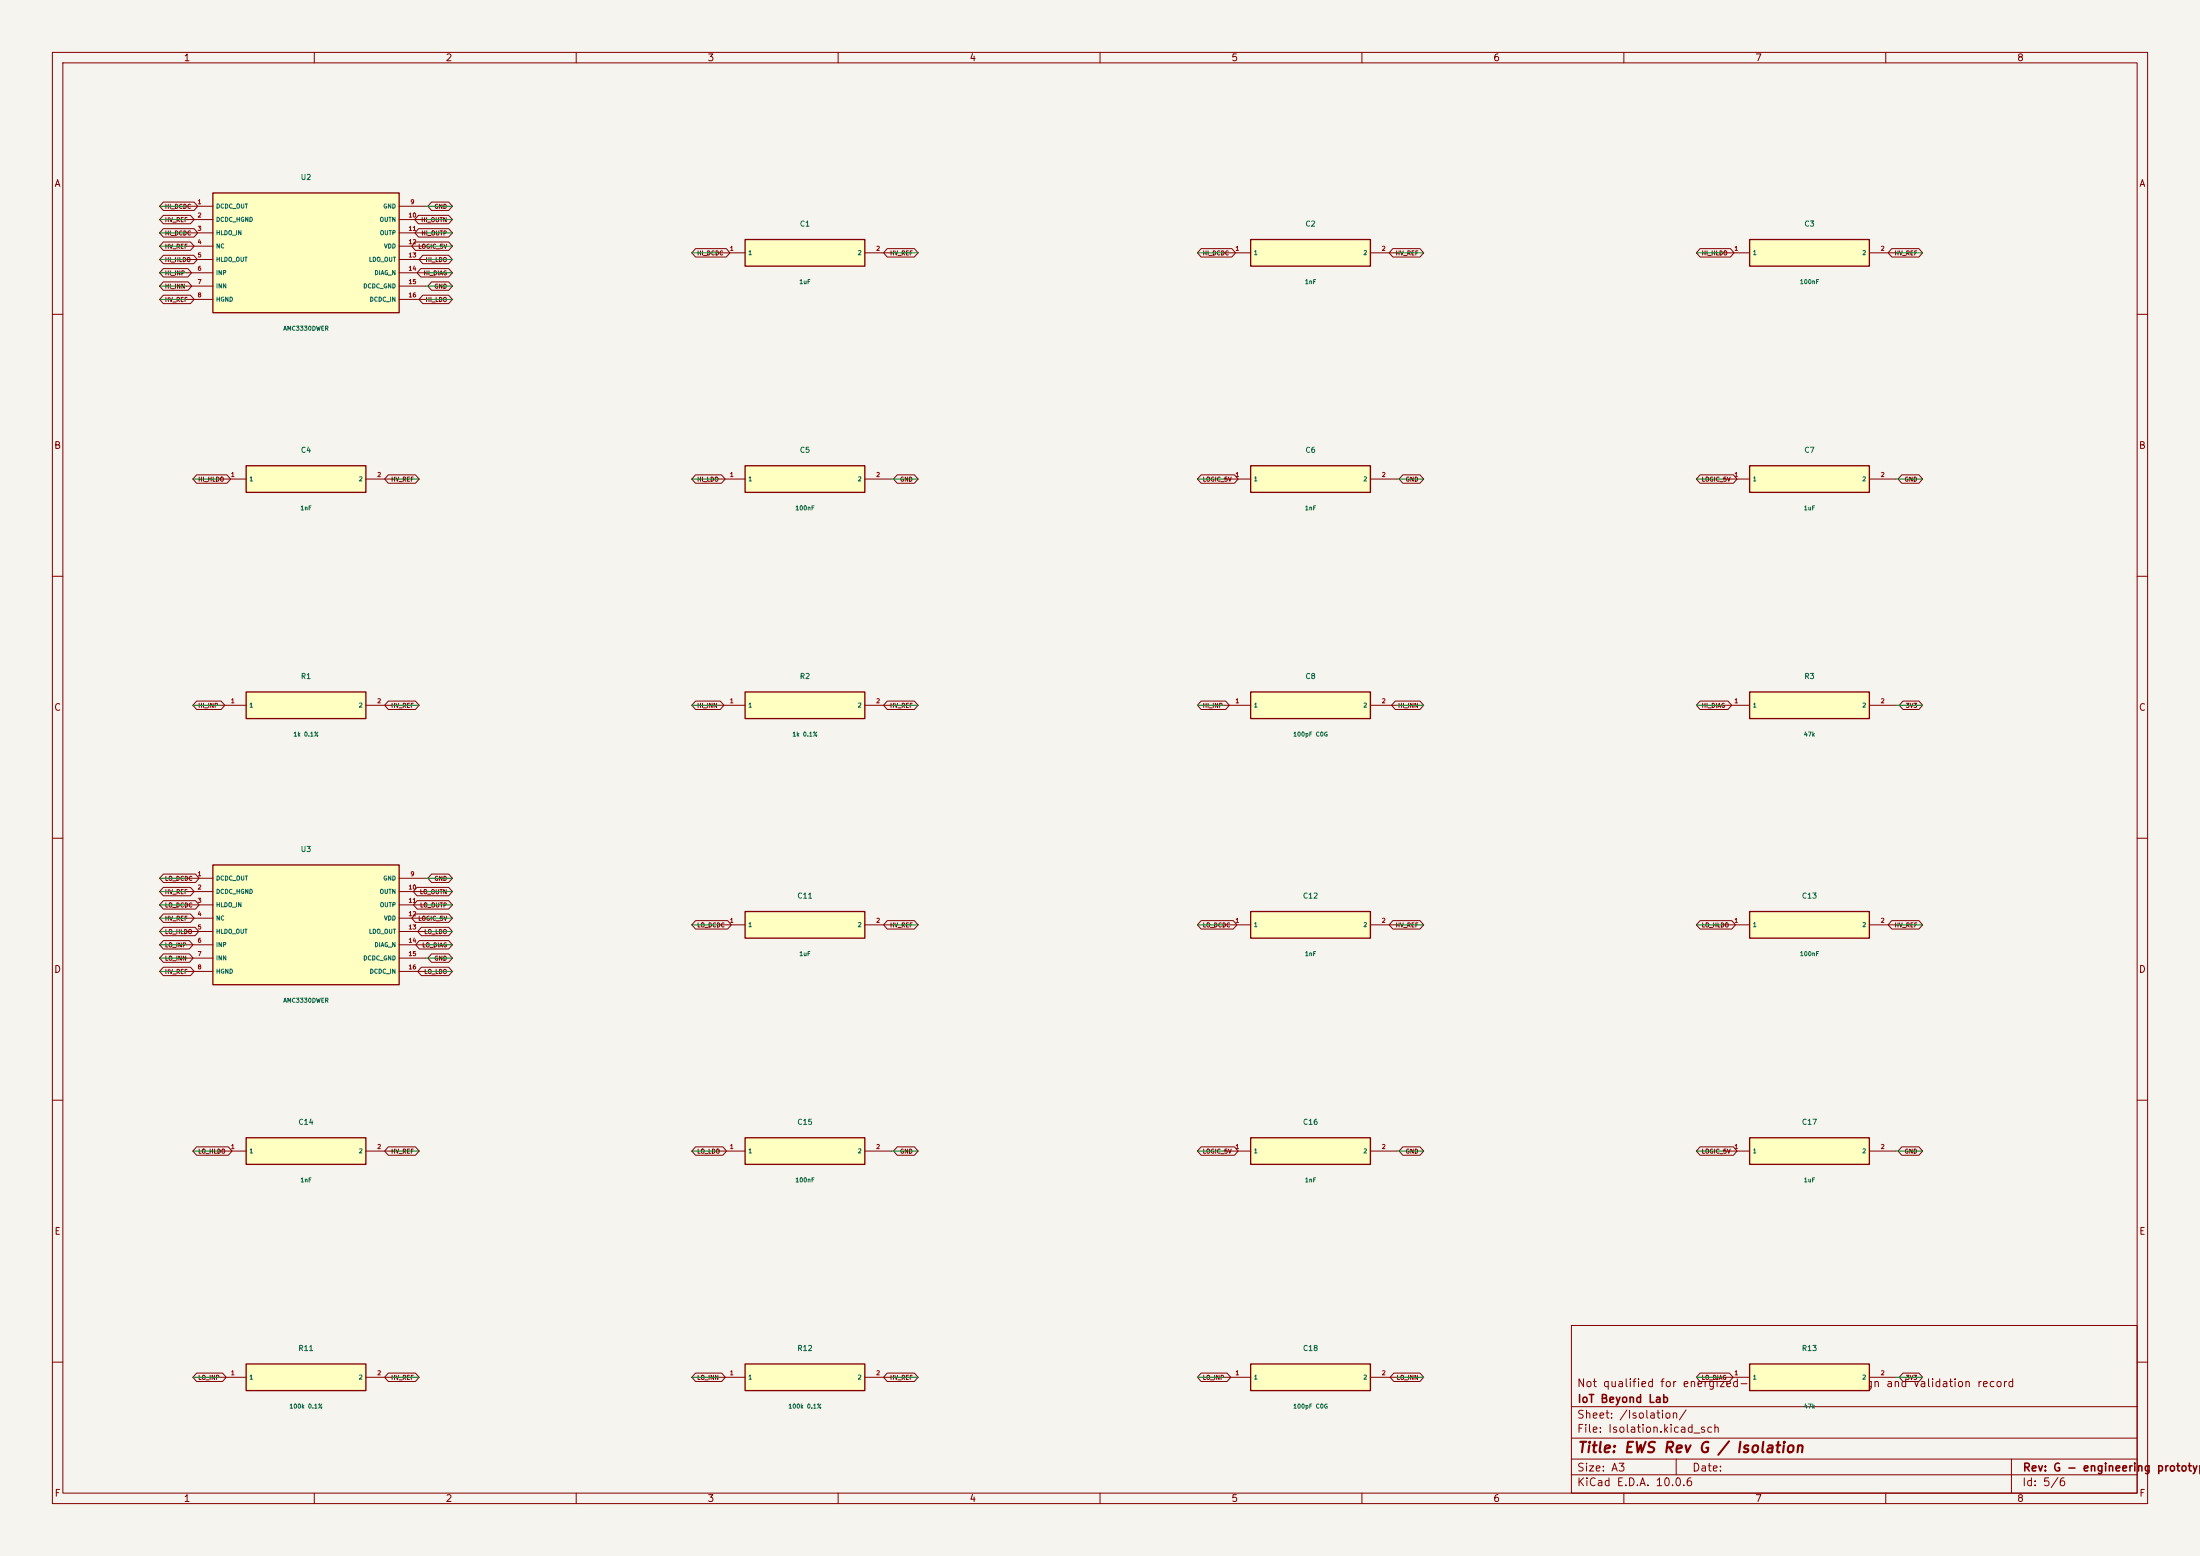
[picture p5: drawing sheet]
(kicad_sch (version 20250114) (generator "eeschema") (paper "A3")
  (title_block (title "EWS Rev G / Isolation") (rev "G - engineering prototype") (company "IoT Beyond Lab") (comment 1 "Not qualified for energized-water use; see design and validation record"))
(lib_symbols (symbol "EWS:U2" (pin_names (offset 0.5)) (in_bom yes) (on_board yes)
  (property "Reference" "U2" (at 0 14.43 0) (effects (font (size 1 1))))
  (property "Value" "AMC3330DWER" (at 0 -14.43 0) (effects (font (size 0.8 0.8))))
  (property "Footprint" "EWS:U2" (at 0 0 0) (effects (font (size 1 1)) hide))
  (symbol "U2_0_1" (rectangle (start -17.78 11.43) (end 17.78 -11.43) (stroke (width .254) (type default)) (fill (type background))))
  (symbol "U2_1_1" (pin power_out line (at -22.86 8.89 0) (length 5.08) (name "DCDC_OUT" (effects (font (size 0.8 0.8)))) (number "1" (effects (font (size 0.8 0.8)))))(pin passive line (at -22.86 6.35 0) (length 5.08) (name "DCDC_HGND" (effects (font (size 0.8 0.8)))) (number "2" (effects (font (size 0.8 0.8)))))(pin power_in line (at -22.86 3.8099999999999996 0) (length 5.08) (name "HLDO_IN" (effects (font (size 0.8 0.8)))) (number "3" (effects (font (size 0.8 0.8)))))(pin passive line (at -22.86 1.2699999999999996 0) (length 5.08) (name "NC" (effects (font (size 0.8 0.8)))) (number "4" (effects (font (size 0.8 0.8)))))(pin power_out line (at -22.86 -1.2699999999999996 0) (length 5.08) (name "HLDO_OUT" (effects (font (size 0.8 0.8)))) (number "5" (effects (font (size 0.8 0.8)))))(pin input line (at -22.86 -3.8100000000000005 0) (length 5.08) (name "INP" (effects (font (size 0.8 0.8)))) (number "6" (effects (font (size 0.8 0.8)))))(pin input line (at -22.86 -6.350000000000001 0) (length 5.08) (name "INN" (effects (font (size 0.8 0.8)))) (number "7" (effects (font (size 0.8 0.8)))))(pin passive line (at -22.86 -8.89 0) (length 5.08) (name "HGND" (effects (font (size 0.8 0.8)))) (number "8" (effects (font (size 0.8 0.8)))))(pin passive line (at 22.86 8.89 180) (length 5.08) (name "GND" (effects (font (size 0.8 0.8)))) (number "9" (effects (font (size 0.8 0.8)))))(pin output line (at 22.86 6.35 180) (length 5.08) (name "OUTN" (effects (font (size 0.8 0.8)))) (number "10" (effects (font (size 0.8 0.8)))))(pin output line (at 22.86 3.8099999999999996 180) (length 5.08) (name "OUTP" (effects (font (size 0.8 0.8)))) (number "11" (effects (font (size 0.8 0.8)))))(pin power_in line (at 22.86 1.2699999999999996 180) (length 5.08) (name "VDD" (effects (font (size 0.8 0.8)))) (number "12" (effects (font (size 0.8 0.8)))))(pin power_out line (at 22.86 -1.2699999999999996 180) (length 5.08) (name "LDO_OUT" (effects (font (size 0.8 0.8)))) (number "13" (effects (font (size 0.8 0.8)))))(pin open_collector line (at 22.86 -3.8100000000000005 180) (length 5.08) (name "DIAG_N" (effects (font (size 0.8 0.8)))) (number "14" (effects (font (size 0.8 0.8)))))(pin passive line (at 22.86 -6.350000000000001 180) (length 5.08) (name "DCDC_GND" (effects (font (size 0.8 0.8)))) (number "15" (effects (font (size 0.8 0.8)))))(pin power_in line (at 22.86 -8.89 180) (length 5.08) (name "DCDC_IN" (effects (font (size 0.8 0.8)))) (number "16" (effects (font (size 0.8 0.8)))))))(symbol "EWS:C1" (pin_names (offset 0.5)) (in_bom yes) (on_board yes)
  (property "Reference" "C1" (at 0 5.54 0) (effects (font (size 1 1))))
  (property "Value" "1uF" (at 0 -5.54 0) (effects (font (size 0.8 0.8))))
  (property "Footprint" "EWS:C1" (at 0 0 0) (effects (font (size 1 1)) hide))
  (symbol "C1_0_1" (rectangle (start -11.43 2.54) (end 11.43 -2.54) (stroke (width .254) (type default)) (fill (type background))))
  (symbol "C1_1_1" (pin passive line (at -16.509999999999998 0.0 0) (length 5.08) (name "1" (effects (font (size 0.8 0.8)))) (number "1" (effects (font (size 0.8 0.8)))))(pin passive line (at 16.509999999999998 0.0 180) (length 5.08) (name "2" (effects (font (size 0.8 0.8)))) (number "2" (effects (font (size 0.8 0.8)))))))(symbol "EWS:C2" (pin_names (offset 0.5)) (in_bom yes) (on_board yes)
  (property "Reference" "C2" (at 0 5.54 0) (effects (font (size 1 1))))
  (property "Value" "1nF" (at 0 -5.54 0) (effects (font (size 0.8 0.8))))
  (property "Footprint" "EWS:C2" (at 0 0 0) (effects (font (size 1 1)) hide))
  (symbol "C2_0_1" (rectangle (start -11.43 2.54) (end 11.43 -2.54) (stroke (width .254) (type default)) (fill (type background))))
  (symbol "C2_1_1" (pin passive line (at -16.509999999999998 0.0 0) (length 5.08) (name "1" (effects (font (size 0.8 0.8)))) (number "1" (effects (font (size 0.8 0.8)))))(pin passive line (at 16.509999999999998 0.0 180) (length 5.08) (name "2" (effects (font (size 0.8 0.8)))) (number "2" (effects (font (size 0.8 0.8)))))))(symbol "EWS:C3" (pin_names (offset 0.5)) (in_bom yes) (on_board yes)
  (property "Reference" "C3" (at 0 5.54 0) (effects (font (size 1 1))))
  (property "Value" "100nF" (at 0 -5.54 0) (effects (font (size 0.8 0.8))))
  (property "Footprint" "EWS:C3" (at 0 0 0) (effects (font (size 1 1)) hide))
  (symbol "C3_0_1" (rectangle (start -11.43 2.54) (end 11.43 -2.54) (stroke (width .254) (type default)) (fill (type background))))
  (symbol "C3_1_1" (pin passive line (at -16.509999999999998 0.0 0) (length 5.08) (name "1" (effects (font (size 0.8 0.8)))) (number "1" (effects (font (size 0.8 0.8)))))(pin passive line (at 16.509999999999998 0.0 180) (length 5.08) (name "2" (effects (font (size 0.8 0.8)))) (number "2" (effects (font (size 0.8 0.8)))))))(symbol "EWS:C4" (pin_names (offset 0.5)) (in_bom yes) (on_board yes)
  (property "Reference" "C4" (at 0 5.54 0) (effects (font (size 1 1))))
  (property "Value" "1nF" (at 0 -5.54 0) (effects (font (size 0.8 0.8))))
  (property "Footprint" "EWS:C4" (at 0 0 0) (effects (font (size 1 1)) hide))
  (symbol "C4_0_1" (rectangle (start -11.43 2.54) (end 11.43 -2.54) (stroke (width .254) (type default)) (fill (type background))))
  (symbol "C4_1_1" (pin passive line (at -16.509999999999998 0.0 0) (length 5.08) (name "1" (effects (font (size 0.8 0.8)))) (number "1" (effects (font (size 0.8 0.8)))))(pin passive line (at 16.509999999999998 0.0 180) (length 5.08) (name "2" (effects (font (size 0.8 0.8)))) (number "2" (effects (font (size 0.8 0.8)))))))(symbol "EWS:C5" (pin_names (offset 0.5)) (in_bom yes) (on_board yes)
  (property "Reference" "C5" (at 0 5.54 0) (effects (font (size 1 1))))
  (property "Value" "100nF" (at 0 -5.54 0) (effects (font (size 0.8 0.8))))
  (property "Footprint" "EWS:C5" (at 0 0 0) (effects (font (size 1 1)) hide))
  (symbol "C5_0_1" (rectangle (start -11.43 2.54) (end 11.43 -2.54) (stroke (width .254) (type default)) (fill (type background))))
  (symbol "C5_1_1" (pin passive line (at -16.509999999999998 0.0 0) (length 5.08) (name "1" (effects (font (size 0.8 0.8)))) (number "1" (effects (font (size 0.8 0.8)))))(pin passive line (at 16.509999999999998 0.0 180) (length 5.08) (name "2" (effects (font (size 0.8 0.8)))) (number "2" (effects (font (size 0.8 0.8)))))))(symbol "EWS:C6" (pin_names (offset 0.5)) (in_bom yes) (on_board yes)
  (property "Reference" "C6" (at 0 5.54 0) (effects (font (size 1 1))))
  (property "Value" "1nF" (at 0 -5.54 0) (effects (font (size 0.8 0.8))))
  (property "Footprint" "EWS:C6" (at 0 0 0) (effects (font (size 1 1)) hide))
  (symbol "C6_0_1" (rectangle (start -11.43 2.54) (end 11.43 -2.54) (stroke (width .254) (type default)) (fill (type background))))
  (symbol "C6_1_1" (pin passive line (at -16.509999999999998 0.0 0) (length 5.08) (name "1" (effects (font (size 0.8 0.8)))) (number "1" (effects (font (size 0.8 0.8)))))(pin passive line (at 16.509999999999998 0.0 180) (length 5.08) (name "2" (effects (font (size 0.8 0.8)))) (number "2" (effects (font (size 0.8 0.8)))))))(symbol "EWS:C7" (pin_names (offset 0.5)) (in_bom yes) (on_board yes)
  (property "Reference" "C7" (at 0 5.54 0) (effects (font (size 1 1))))
  (property "Value" "1uF" (at 0 -5.54 0) (effects (font (size 0.8 0.8))))
  (property "Footprint" "EWS:C7" (at 0 0 0) (effects (font (size 1 1)) hide))
  (symbol "C7_0_1" (rectangle (start -11.43 2.54) (end 11.43 -2.54) (stroke (width .254) (type default)) (fill (type background))))
  (symbol "C7_1_1" (pin passive line (at -16.509999999999998 0.0 0) (length 5.08) (name "1" (effects (font (size 0.8 0.8)))) (number "1" (effects (font (size 0.8 0.8)))))(pin passive line (at 16.509999999999998 0.0 180) (length 5.08) (name "2" (effects (font (size 0.8 0.8)))) (number "2" (effects (font (size 0.8 0.8)))))))(symbol "EWS:R1" (pin_names (offset 0.5)) (in_bom yes) (on_board yes)
  (property "Reference" "R1" (at 0 5.54 0) (effects (font (size 1 1))))
  (property "Value" "1k 0.1%" (at 0 -5.54 0) (effects (font (size 0.8 0.8))))
  (property "Footprint" "EWS:R1" (at 0 0 0) (effects (font (size 1 1)) hide))
  (symbol "R1_0_1" (rectangle (start -11.43 2.54) (end 11.43 -2.54) (stroke (width .254) (type default)) (fill (type background))))
  (symbol "R1_1_1" (pin passive line (at -16.509999999999998 0.0 0) (length 5.08) (name "1" (effects (font (size 0.8 0.8)))) (number "1" (effects (font (size 0.8 0.8)))))(pin passive line (at 16.509999999999998 0.0 180) (length 5.08) (name "2" (effects (font (size 0.8 0.8)))) (number "2" (effects (font (size 0.8 0.8)))))))(symbol "EWS:R2" (pin_names (offset 0.5)) (in_bom yes) (on_board yes)
  (property "Reference" "R2" (at 0 5.54 0) (effects (font (size 1 1))))
  (property "Value" "1k 0.1%" (at 0 -5.54 0) (effects (font (size 0.8 0.8))))
  (property "Footprint" "EWS:R2" (at 0 0 0) (effects (font (size 1 1)) hide))
  (symbol "R2_0_1" (rectangle (start -11.43 2.54) (end 11.43 -2.54) (stroke (width .254) (type default)) (fill (type background))))
  (symbol "R2_1_1" (pin passive line (at -16.509999999999998 0.0 0) (length 5.08) (name "1" (effects (font (size 0.8 0.8)))) (number "1" (effects (font (size 0.8 0.8)))))(pin passive line (at 16.509999999999998 0.0 180) (length 5.08) (name "2" (effects (font (size 0.8 0.8)))) (number "2" (effects (font (size 0.8 0.8)))))))(symbol "EWS:C8" (pin_names (offset 0.5)) (in_bom yes) (on_board yes)
  (property "Reference" "C8" (at 0 5.54 0) (effects (font (size 1 1))))
  (property "Value" "100pF C0G" (at 0 -5.54 0) (effects (font (size 0.8 0.8))))
  (property "Footprint" "EWS:C8" (at 0 0 0) (effects (font (size 1 1)) hide))
  (symbol "C8_0_1" (rectangle (start -11.43 2.54) (end 11.43 -2.54) (stroke (width .254) (type default)) (fill (type background))))
  (symbol "C8_1_1" (pin passive line (at -16.509999999999998 0.0 0) (length 5.08) (name "1" (effects (font (size 0.8 0.8)))) (number "1" (effects (font (size 0.8 0.8)))))(pin passive line (at 16.509999999999998 0.0 180) (length 5.08) (name "2" (effects (font (size 0.8 0.8)))) (number "2" (effects (font (size 0.8 0.8)))))))(symbol "EWS:R3" (pin_names (offset 0.5)) (in_bom yes) (on_board yes)
  (property "Reference" "R3" (at 0 5.54 0) (effects (font (size 1 1))))
  (property "Value" "47k" (at 0 -5.54 0) (effects (font (size 0.8 0.8))))
  (property "Footprint" "EWS:R3" (at 0 0 0) (effects (font (size 1 1)) hide))
  (symbol "R3_0_1" (rectangle (start -11.43 2.54) (end 11.43 -2.54) (stroke (width .254) (type default)) (fill (type background))))
  (symbol "R3_1_1" (pin passive line (at -16.509999999999998 0.0 0) (length 5.08) (name "1" (effects (font (size 0.8 0.8)))) (number "1" (effects (font (size 0.8 0.8)))))(pin passive line (at 16.509999999999998 0.0 180) (length 5.08) (name "2" (effects (font (size 0.8 0.8)))) (number "2" (effects (font (size 0.8 0.8)))))))(symbol "EWS:U3" (pin_names (offset 0.5)) (in_bom yes) (on_board yes)
  (property "Reference" "U3" (at 0 14.43 0) (effects (font (size 1 1))))
  (property "Value" "AMC3330DWER" (at 0 -14.43 0) (effects (font (size 0.8 0.8))))
  (property "Footprint" "EWS:U3" (at 0 0 0) (effects (font (size 1 1)) hide))
  (symbol "U3_0_1" (rectangle (start -17.78 11.43) (end 17.78 -11.43) (stroke (width .254) (type default)) (fill (type background))))
  (symbol "U3_1_1" (pin power_out line (at -22.86 8.89 0) (length 5.08) (name "DCDC_OUT" (effects (font (size 0.8 0.8)))) (number "1" (effects (font (size 0.8 0.8)))))(pin passive line (at -22.86 6.35 0) (length 5.08) (name "DCDC_HGND" (effects (font (size 0.8 0.8)))) (number "2" (effects (font (size 0.8 0.8)))))(pin power_in line (at -22.86 3.8099999999999996 0) (length 5.08) (name "HLDO_IN" (effects (font (size 0.8 0.8)))) (number "3" (effects (font (size 0.8 0.8)))))(pin passive line (at -22.86 1.2699999999999996 0) (length 5.08) (name "NC" (effects (font (size 0.8 0.8)))) (number "4" (effects (font (size 0.8 0.8)))))(pin power_out line (at -22.86 -1.2699999999999996 0) (length 5.08) (name "HLDO_OUT" (effects (font (size 0.8 0.8)))) (number "5" (effects (font (size 0.8 0.8)))))(pin input line (at -22.86 -3.8100000000000005 0) (length 5.08) (name "INP" (effects (font (size 0.8 0.8)))) (number "6" (effects (font (size 0.8 0.8)))))(pin input line (at -22.86 -6.350000000000001 0) (length 5.08) (name "INN" (effects (font (size 0.8 0.8)))) (number "7" (effects (font (size 0.8 0.8)))))(pin passive line (at -22.86 -8.89 0) (length 5.08) (name "HGND" (effects (font (size 0.8 0.8)))) (number "8" (effects (font (size 0.8 0.8)))))(pin passive line (at 22.86 8.89 180) (length 5.08) (name "GND" (effects (font (size 0.8 0.8)))) (number "9" (effects (font (size 0.8 0.8)))))(pin output line (at 22.86 6.35 180) (length 5.08) (name "OUTN" (effects (font (size 0.8 0.8)))) (number "10" (effects (font (size 0.8 0.8)))))(pin output line (at 22.86 3.8099999999999996 180) (length 5.08) (name "OUTP" (effects (font (size 0.8 0.8)))) (number "11" (effects (font (size 0.8 0.8)))))(pin power_in line (at 22.86 1.2699999999999996 180) (length 5.08) (name "VDD" (effects (font (size 0.8 0.8)))) (number "12" (effects (font (size 0.8 0.8)))))(pin power_out line (at 22.86 -1.2699999999999996 180) (length 5.08) (name "LDO_OUT" (effects (font (size 0.8 0.8)))) (number "13" (effects (font (size 0.8 0.8)))))(pin open_collector line (at 22.86 -3.8100000000000005 180) (length 5.08) (name "DIAG_N" (effects (font (size 0.8 0.8)))) (number "14" (effects (font (size 0.8 0.8)))))(pin passive line (at 22.86 -6.350000000000001 180) (length 5.08) (name "DCDC_GND" (effects (font (size 0.8 0.8)))) (number "15" (effects (font (size 0.8 0.8)))))(pin power_in line (at 22.86 -8.89 180) (length 5.08) (name "DCDC_IN" (effects (font (size 0.8 0.8)))) (number "16" (effects (font (size 0.8 0.8)))))))(symbol "EWS:C11" (pin_names (offset 0.5)) (in_bom yes) (on_board yes)
  (property "Reference" "C11" (at 0 5.54 0) (effects (font (size 1 1))))
  (property "Value" "1uF" (at 0 -5.54 0) (effects (font (size 0.8 0.8))))
  (property "Footprint" "EWS:C11" (at 0 0 0) (effects (font (size 1 1)) hide))
  (symbol "C11_0_1" (rectangle (start -11.43 2.54) (end 11.43 -2.54) (stroke (width .254) (type default)) (fill (type background))))
  (symbol "C11_1_1" (pin passive line (at -16.509999999999998 0.0 0) (length 5.08) (name "1" (effects (font (size 0.8 0.8)))) (number "1" (effects (font (size 0.8 0.8)))))(pin passive line (at 16.509999999999998 0.0 180) (length 5.08) (name "2" (effects (font (size 0.8 0.8)))) (number "2" (effects (font (size 0.8 0.8)))))))(symbol "EWS:C12" (pin_names (offset 0.5)) (in_bom yes) (on_board yes)
  (property "Reference" "C12" (at 0 5.54 0) (effects (font (size 1 1))))
  (property "Value" "1nF" (at 0 -5.54 0) (effects (font (size 0.8 0.8))))
  (property "Footprint" "EWS:C12" (at 0 0 0) (effects (font (size 1 1)) hide))
  (symbol "C12_0_1" (rectangle (start -11.43 2.54) (end 11.43 -2.54) (stroke (width .254) (type default)) (fill (type background))))
  (symbol "C12_1_1" (pin passive line (at -16.509999999999998 0.0 0) (length 5.08) (name "1" (effects (font (size 0.8 0.8)))) (number "1" (effects (font (size 0.8 0.8)))))(pin passive line (at 16.509999999999998 0.0 180) (length 5.08) (name "2" (effects (font (size 0.8 0.8)))) (number "2" (effects (font (size 0.8 0.8)))))))(symbol "EWS:C13" (pin_names (offset 0.5)) (in_bom yes) (on_board yes)
  (property "Reference" "C13" (at 0 5.54 0) (effects (font (size 1 1))))
  (property "Value" "100nF" (at 0 -5.54 0) (effects (font (size 0.8 0.8))))
  (property "Footprint" "EWS:C13" (at 0 0 0) (effects (font (size 1 1)) hide))
  (symbol "C13_0_1" (rectangle (start -11.43 2.54) (end 11.43 -2.54) (stroke (width .254) (type default)) (fill (type background))))
  (symbol "C13_1_1" (pin passive line (at -16.509999999999998 0.0 0) (length 5.08) (name "1" (effects (font (size 0.8 0.8)))) (number "1" (effects (font (size 0.8 0.8)))))(pin passive line (at 16.509999999999998 0.0 180) (length 5.08) (name "2" (effects (font (size 0.8 0.8)))) (number "2" (effects (font (size 0.8 0.8)))))))(symbol "EWS:C14" (pin_names (offset 0.5)) (in_bom yes) (on_board yes)
  (property "Reference" "C14" (at 0 5.54 0) (effects (font (size 1 1))))
  (property "Value" "1nF" (at 0 -5.54 0) (effects (font (size 0.8 0.8))))
  (property "Footprint" "EWS:C14" (at 0 0 0) (effects (font (size 1 1)) hide))
  (symbol "C14_0_1" (rectangle (start -11.43 2.54) (end 11.43 -2.54) (stroke (width .254) (type default)) (fill (type background))))
  (symbol "C14_1_1" (pin passive line (at -16.509999999999998 0.0 0) (length 5.08) (name "1" (effects (font (size 0.8 0.8)))) (number "1" (effects (font (size 0.8 0.8)))))(pin passive line (at 16.509999999999998 0.0 180) (length 5.08) (name "2" (effects (font (size 0.8 0.8)))) (number "2" (effects (font (size 0.8 0.8)))))))(symbol "EWS:C15" (pin_names (offset 0.5)) (in_bom yes) (on_board yes)
  (property "Reference" "C15" (at 0 5.54 0) (effects (font (size 1 1))))
  (property "Value" "100nF" (at 0 -5.54 0) (effects (font (size 0.8 0.8))))
  (property "Footprint" "EWS:C15" (at 0 0 0) (effects (font (size 1 1)) hide))
  (symbol "C15_0_1" (rectangle (start -11.43 2.54) (end 11.43 -2.54) (stroke (width .254) (type default)) (fill (type background))))
  (symbol "C15_1_1" (pin passive line (at -16.509999999999998 0.0 0) (length 5.08) (name "1" (effects (font (size 0.8 0.8)))) (number "1" (effects (font (size 0.8 0.8)))))(pin passive line (at 16.509999999999998 0.0 180) (length 5.08) (name "2" (effects (font (size 0.8 0.8)))) (number "2" (effects (font (size 0.8 0.8)))))))(symbol "EWS:C16" (pin_names (offset 0.5)) (in_bom yes) (on_board yes)
  (property "Reference" "C16" (at 0 5.54 0) (effects (font (size 1 1))))
  (property "Value" "1nF" (at 0 -5.54 0) (effects (font (size 0.8 0.8))))
  (property "Footprint" "EWS:C16" (at 0 0 0) (effects (font (size 1 1)) hide))
  (symbol "C16_0_1" (rectangle (start -11.43 2.54) (end 11.43 -2.54) (stroke (width .254) (type default)) (fill (type background))))
  (symbol "C16_1_1" (pin passive line (at -16.509999999999998 0.0 0) (length 5.08) (name "1" (effects (font (size 0.8 0.8)))) (number "1" (effects (font (size 0.8 0.8)))))(pin passive line (at 16.509999999999998 0.0 180) (length 5.08) (name "2" (effects (font (size 0.8 0.8)))) (number "2" (effects (font (size 0.8 0.8)))))))(symbol "EWS:C17" (pin_names (offset 0.5)) (in_bom yes) (on_board yes)
  (property "Reference" "C17" (at 0 5.54 0) (effects (font (size 1 1))))
  (property "Value" "1uF" (at 0 -5.54 0) (effects (font (size 0.8 0.8))))
  (property "Footprint" "EWS:C17" (at 0 0 0) (effects (font (size 1 1)) hide))
  (symbol "C17_0_1" (rectangle (start -11.43 2.54) (end 11.43 -2.54) (stroke (width .254) (type default)) (fill (type background))))
  (symbol "C17_1_1" (pin passive line (at -16.509999999999998 0.0 0) (length 5.08) (name "1" (effects (font (size 0.8 0.8)))) (number "1" (effects (font (size 0.8 0.8)))))(pin passive line (at 16.509999999999998 0.0 180) (length 5.08) (name "2" (effects (font (size 0.8 0.8)))) (number "2" (effects (font (size 0.8 0.8)))))))(symbol "EWS:R11" (pin_names (offset 0.5)) (in_bom yes) (on_board yes)
  (property "Reference" "R11" (at 0 5.54 0) (effects (font (size 1 1))))
  (property "Value" "100k 0.1%" (at 0 -5.54 0) (effects (font (size 0.8 0.8))))
  (property "Footprint" "EWS:R11" (at 0 0 0) (effects (font (size 1 1)) hide))
  (symbol "R11_0_1" (rectangle (start -11.43 2.54) (end 11.43 -2.54) (stroke (width .254) (type default)) (fill (type background))))
  (symbol "R11_1_1" (pin passive line (at -16.509999999999998 0.0 0) (length 5.08) (name "1" (effects (font (size 0.8 0.8)))) (number "1" (effects (font (size 0.8 0.8)))))(pin passive line (at 16.509999999999998 0.0 180) (length 5.08) (name "2" (effects (font (size 0.8 0.8)))) (number "2" (effects (font (size 0.8 0.8)))))))(symbol "EWS:R12" (pin_names (offset 0.5)) (in_bom yes) (on_board yes)
  (property "Reference" "R12" (at 0 5.54 0) (effects (font (size 1 1))))
  (property "Value" "100k 0.1%" (at 0 -5.54 0) (effects (font (size 0.8 0.8))))
  (property "Footprint" "EWS:R12" (at 0 0 0) (effects (font (size 1 1)) hide))
  (symbol "R12_0_1" (rectangle (start -11.43 2.54) (end 11.43 -2.54) (stroke (width .254) (type default)) (fill (type background))))
  (symbol "R12_1_1" (pin passive line (at -16.509999999999998 0.0 0) (length 5.08) (name "1" (effects (font (size 0.8 0.8)))) (number "1" (effects (font (size 0.8 0.8)))))(pin passive line (at 16.509999999999998 0.0 180) (length 5.08) (name "2" (effects (font (size 0.8 0.8)))) (number "2" (effects (font (size 0.8 0.8)))))))(symbol "EWS:C18" (pin_names (offset 0.5)) (in_bom yes) (on_board yes)
  (property "Reference" "C18" (at 0 5.54 0) (effects (font (size 1 1))))
  (property "Value" "100pF C0G" (at 0 -5.54 0) (effects (font (size 0.8 0.8))))
  (property "Footprint" "EWS:C18" (at 0 0 0) (effects (font (size 1 1)) hide))
  (symbol "C18_0_1" (rectangle (start -11.43 2.54) (end 11.43 -2.54) (stroke (width .254) (type default)) (fill (type background))))
  (symbol "C18_1_1" (pin passive line (at -16.509999999999998 0.0 0) (length 5.08) (name "1" (effects (font (size 0.8 0.8)))) (number "1" (effects (font (size 0.8 0.8)))))(pin passive line (at 16.509999999999998 0.0 180) (length 5.08) (name "2" (effects (font (size 0.8 0.8)))) (number "2" (effects (font (size 0.8 0.8)))))))(symbol "EWS:R13" (pin_names (offset 0.5)) (in_bom yes) (on_board yes)
  (property "Reference" "R13" (at 0 5.54 0) (effects (font (size 1 1))))
  (property "Value" "47k" (at 0 -5.54 0) (effects (font (size 0.8 0.8))))
  (property "Footprint" "EWS:R13" (at 0 0 0) (effects (font (size 1 1)) hide))
  (symbol "R13_0_1" (rectangle (start -11.43 2.54) (end 11.43 -2.54) (stroke (width .254) (type default)) (fill (type background))))
  (symbol "R13_1_1" (pin passive line (at -16.509999999999998 0.0 0) (length 5.08) (name "1" (effects (font (size 0.8 0.8)))) (number "1" (effects (font (size 0.8 0.8)))))(pin passive line (at 16.509999999999998 0.0 180) (length 5.08) (name "2" (effects (font (size 0.8 0.8)))) (number "2" (effects (font (size 0.8 0.8))))))))
(symbol (lib_id "EWS:U2") (at 58.42 48.26 0) (unit 1) (in_bom yes) (on_board yes) (dnp no)
    (property "Reference" "U2" (at 58.42 33.83 0) (effects (font (size 1 1))))
    (property "Value" "AMC3330DWER" (at 58.42 62.69 0) (effects (font (size 0.8 0.8))))
    (property "Footprint" "EWS:U2" (at 58.42 48.26 0) (effects (font (size 1 1)) hide)))(symbol (lib_id "EWS:C1") (at 153.67000000000002 48.26 0) (unit 1) (in_bom yes) (on_board yes) (dnp no)
    (property "Reference" "C1" (at 153.67000000000002 42.72 0) (effects (font (size 1 1))))
    (property "Value" "1uF" (at 153.67000000000002 53.8 0) (effects (font (size 0.8 0.8))))
    (property "Footprint" "EWS:C1" (at 153.67000000000002 48.26 0) (effects (font (size 1 1)) hide)))(symbol (lib_id "EWS:C2") (at 250.19 48.26 0) (unit 1) (in_bom yes) (on_board yes) (dnp no)
    (property "Reference" "C2" (at 250.19 42.72 0) (effects (font (size 1 1))))
    (property "Value" "1nF" (at 250.19 53.8 0) (effects (font (size 0.8 0.8))))
    (property "Footprint" "EWS:C2" (at 250.19 48.26 0) (effects (font (size 1 1)) hide)))(symbol (lib_id "EWS:C3") (at 345.44 48.26 0) (unit 1) (in_bom yes) (on_board yes) (dnp no)
    (property "Reference" "C3" (at 345.44 42.72 0) (effects (font (size 1 1))))
    (property "Value" "100nF" (at 345.44 53.8 0) (effects (font (size 0.8 0.8))))
    (property "Footprint" "EWS:C3" (at 345.44 48.26 0) (effects (font (size 1 1)) hide)))(symbol (lib_id "EWS:C4") (at 58.42 91.44 0) (unit 1) (in_bom yes) (on_board yes) (dnp no)
    (property "Reference" "C4" (at 58.42 85.89999999999999 0) (effects (font (size 1 1))))
    (property "Value" "1nF" (at 58.42 96.98 0) (effects (font (size 0.8 0.8))))
    (property "Footprint" "EWS:C4" (at 58.42 91.44 0) (effects (font (size 1 1)) hide)))(symbol (lib_id "EWS:C5") (at 153.67000000000002 91.44 0) (unit 1) (in_bom yes) (on_board yes) (dnp no)
    (property "Reference" "C5" (at 153.67000000000002 85.89999999999999 0) (effects (font (size 1 1))))
    (property "Value" "100nF" (at 153.67000000000002 96.98 0) (effects (font (size 0.8 0.8))))
    (property "Footprint" "EWS:C5" (at 153.67000000000002 91.44 0) (effects (font (size 1 1)) hide)))(symbol (lib_id "EWS:C6") (at 250.19 91.44 0) (unit 1) (in_bom yes) (on_board yes) (dnp no)
    (property "Reference" "C6" (at 250.19 85.89999999999999 0) (effects (font (size 1 1))))
    (property "Value" "1nF" (at 250.19 96.98 0) (effects (font (size 0.8 0.8))))
    (property "Footprint" "EWS:C6" (at 250.19 91.44 0) (effects (font (size 1 1)) hide)))(symbol (lib_id "EWS:C7") (at 345.44 91.44 0) (unit 1) (in_bom yes) (on_board yes) (dnp no)
    (property "Reference" "C7" (at 345.44 85.89999999999999 0) (effects (font (size 1 1))))
    (property "Value" "1uF" (at 345.44 96.98 0) (effects (font (size 0.8 0.8))))
    (property "Footprint" "EWS:C7" (at 345.44 91.44 0) (effects (font (size 1 1)) hide)))(symbol (lib_id "EWS:R1") (at 58.42 134.62 0) (unit 1) (in_bom yes) (on_board yes) (dnp no)
    (property "Reference" "R1" (at 58.42 129.08 0) (effects (font (size 1 1))))
    (property "Value" "1k 0.1%" (at 58.42 140.16 0) (effects (font (size 0.8 0.8))))
    (property "Footprint" "EWS:R1" (at 58.42 134.62 0) (effects (font (size 1 1)) hide)))(symbol (lib_id "EWS:R2") (at 153.67000000000002 134.62 0) (unit 1) (in_bom yes) (on_board yes) (dnp no)
    (property "Reference" "R2" (at 153.67000000000002 129.08 0) (effects (font (size 1 1))))
    (property "Value" "1k 0.1%" (at 153.67000000000002 140.16 0) (effects (font (size 0.8 0.8))))
    (property "Footprint" "EWS:R2" (at 153.67000000000002 134.62 0) (effects (font (size 1 1)) hide)))(symbol (lib_id "EWS:C8") (at 250.19 134.62 0) (unit 1) (in_bom yes) (on_board yes) (dnp no)
    (property "Reference" "C8" (at 250.19 129.08 0) (effects (font (size 1 1))))
    (property "Value" "100pF C0G" (at 250.19 140.16 0) (effects (font (size 0.8 0.8))))
    (property "Footprint" "EWS:C8" (at 250.19 134.62 0) (effects (font (size 1 1)) hide)))(symbol (lib_id "EWS:R3") (at 345.44 134.62 0) (unit 1) (in_bom yes) (on_board yes) (dnp no)
    (property "Reference" "R3" (at 345.44 129.08 0) (effects (font (size 1 1))))
    (property "Value" "47k" (at 345.44 140.16 0) (effects (font (size 0.8 0.8))))
    (property "Footprint" "EWS:R3" (at 345.44 134.62 0) (effects (font (size 1 1)) hide)))(symbol (lib_id "EWS:U3") (at 58.42 176.53 0) (unit 1) (in_bom yes) (on_board yes) (dnp no)
    (property "Reference" "U3" (at 58.42 162.1 0) (effects (font (size 1 1))))
    (property "Value" "AMC3330DWER" (at 58.42 190.96 0) (effects (font (size 0.8 0.8))))
    (property "Footprint" "EWS:U3" (at 58.42 176.53 0) (effects (font (size 1 1)) hide)))(symbol (lib_id "EWS:C11") (at 153.67000000000002 176.53 0) (unit 1) (in_bom yes) (on_board yes) (dnp no)
    (property "Reference" "C11" (at 153.67000000000002 170.99 0) (effects (font (size 1 1))))
    (property "Value" "1uF" (at 153.67000000000002 182.07 0) (effects (font (size 0.8 0.8))))
    (property "Footprint" "EWS:C11" (at 153.67000000000002 176.53 0) (effects (font (size 1 1)) hide)))(symbol (lib_id "EWS:C12") (at 250.19 176.53 0) (unit 1) (in_bom yes) (on_board yes) (dnp no)
    (property "Reference" "C12" (at 250.19 170.99 0) (effects (font (size 1 1))))
    (property "Value" "1nF" (at 250.19 182.07 0) (effects (font (size 0.8 0.8))))
    (property "Footprint" "EWS:C12" (at 250.19 176.53 0) (effects (font (size 1 1)) hide)))(symbol (lib_id "EWS:C13") (at 345.44 176.53 0) (unit 1) (in_bom yes) (on_board yes) (dnp no)
    (property "Reference" "C13" (at 345.44 170.99 0) (effects (font (size 1 1))))
    (property "Value" "100nF" (at 345.44 182.07 0) (effects (font (size 0.8 0.8))))
    (property "Footprint" "EWS:C13" (at 345.44 176.53 0) (effects (font (size 1 1)) hide)))(symbol (lib_id "EWS:C14") (at 58.42 219.71 0) (unit 1) (in_bom yes) (on_board yes) (dnp no)
    (property "Reference" "C14" (at 58.42 214.17000000000002 0) (effects (font (size 1 1))))
    (property "Value" "1nF" (at 58.42 225.25 0) (effects (font (size 0.8 0.8))))
    (property "Footprint" "EWS:C14" (at 58.42 219.71 0) (effects (font (size 1 1)) hide)))(symbol (lib_id "EWS:C15") (at 153.67000000000002 219.71 0) (unit 1) (in_bom yes) (on_board yes) (dnp no)
    (property "Reference" "C15" (at 153.67000000000002 214.17000000000002 0) (effects (font (size 1 1))))
    (property "Value" "100nF" (at 153.67000000000002 225.25 0) (effects (font (size 0.8 0.8))))
    (property "Footprint" "EWS:C15" (at 153.67000000000002 219.71 0) (effects (font (size 1 1)) hide)))(symbol (lib_id "EWS:C16") (at 250.19 219.71 0) (unit 1) (in_bom yes) (on_board yes) (dnp no)
    (property "Reference" "C16" (at 250.19 214.17000000000002 0) (effects (font (size 1 1))))
    (property "Value" "1nF" (at 250.19 225.25 0) (effects (font (size 0.8 0.8))))
    (property "Footprint" "EWS:C16" (at 250.19 219.71 0) (effects (font (size 1 1)) hide)))(symbol (lib_id "EWS:C17") (at 345.44 219.71 0) (unit 1) (in_bom yes) (on_board yes) (dnp no)
    (property "Reference" "C17" (at 345.44 214.17000000000002 0) (effects (font (size 1 1))))
    (property "Value" "1uF" (at 345.44 225.25 0) (effects (font (size 0.8 0.8))))
    (property "Footprint" "EWS:C17" (at 345.44 219.71 0) (effects (font (size 1 1)) hide)))(symbol (lib_id "EWS:R11") (at 58.42 262.89 0) (unit 1) (in_bom yes) (on_board yes) (dnp no)
    (property "Reference" "R11" (at 58.42 257.34999999999997 0) (effects (font (size 1 1))))
    (property "Value" "100k 0.1%" (at 58.42 268.43 0) (effects (font (size 0.8 0.8))))
    (property "Footprint" "EWS:R11" (at 58.42 262.89 0) (effects (font (size 1 1)) hide)))(symbol (lib_id "EWS:R12") (at 153.67000000000002 262.89 0) (unit 1) (in_bom yes) (on_board yes) (dnp no)
    (property "Reference" "R12" (at 153.67000000000002 257.34999999999997 0) (effects (font (size 1 1))))
    (property "Value" "100k 0.1%" (at 153.67000000000002 268.43 0) (effects (font (size 0.8 0.8))))
    (property "Footprint" "EWS:R12" (at 153.67000000000002 262.89 0) (effects (font (size 1 1)) hide)))(symbol (lib_id "EWS:C18") (at 250.19 262.89 0) (unit 1) (in_bom yes) (on_board yes) (dnp no)
    (property "Reference" "C18" (at 250.19 257.34999999999997 0) (effects (font (size 1 1))))
    (property "Value" "100pF C0G" (at 250.19 268.43 0) (effects (font (size 0.8 0.8))))
    (property "Footprint" "EWS:C18" (at 250.19 262.89 0) (effects (font (size 1 1)) hide)))(symbol (lib_id "EWS:R13") (at 345.44 262.89 0) (unit 1) (in_bom yes) (on_board yes) (dnp no)
    (property "Reference" "R13" (at 345.44 257.34999999999997 0) (effects (font (size 1 1))))
    (property "Value" "47k" (at 345.44 268.43 0) (effects (font (size 0.8 0.8))))
    (property "Footprint" "EWS:R13" (at 345.44 262.89 0) (effects (font (size 1 1)) hide)))(wire (pts (xy 35.56 39.37) (xy 30.480000000000004 39.37)) (stroke (width 0) (type default)))(global_label "HI_DCDC" (shape bidirectional) (at 30.480000000000004 39.37 0) (effects (font (size .8 .8)) (justify left)))(wire (pts (xy 35.56 41.91) (xy 30.480000000000004 41.91)) (stroke (width 0) (type default)))(global_label "HV_REF" (shape bidirectional) (at 30.480000000000004 41.91 0) (effects (font (size .8 .8)) (justify left)))(wire (pts (xy 35.56 44.449999999999996) (xy 30.480000000000004 44.449999999999996)) (stroke (width 0) (type default)))(global_label "HI_DCDC" (shape bidirectional) (at 30.480000000000004 44.449999999999996 0) (effects (font (size .8 .8)) (justify left)))(wire (pts (xy 35.56 46.989999999999995) (xy 30.480000000000004 46.989999999999995)) (stroke (width 0) (type default)))(global_label "HV_REF" (shape bidirectional) (at 30.480000000000004 46.989999999999995 0) (effects (font (size .8 .8)) (justify left)))(wire (pts (xy 35.56 49.53) (xy 30.480000000000004 49.53)) (stroke (width 0) (type default)))(global_label "HI_HLDO" (shape bidirectional) (at 30.480000000000004 49.53 0) (effects (font (size .8 .8)) (justify left)))(wire (pts (xy 35.56 52.07) (xy 30.480000000000004 52.07)) (stroke (width 0) (type default)))(global_label "HI_INP" (shape bidirectional) (at 30.480000000000004 52.07 0) (effects (font (size .8 .8)) (justify left)))(wire (pts (xy 35.56 54.61) (xy 30.480000000000004 54.61)) (stroke (width 0) (type default)))(global_label "HI_INN" (shape bidirectional) (at 30.480000000000004 54.61 0) (effects (font (size .8 .8)) (justify left)))(wire (pts (xy 35.56 57.15) (xy 30.480000000000004 57.15)) (stroke (width 0) (type default)))(global_label "HV_REF" (shape bidirectional) (at 30.480000000000004 57.15 0) (effects (font (size .8 .8)) (justify left)))(wire (pts (xy 81.28 39.37) (xy 86.36 39.37)) (stroke (width 0) (type default)))(global_label "GND" (shape bidirectional) (at 86.36 39.37 180) (effects (font (size .8 .8)) (justify right)))(wire (pts (xy 81.28 41.91) (xy 86.36 41.91)) (stroke (width 0) (type default)))(global_label "HI_OUTN" (shape bidirectional) (at 86.36 41.91 180) (effects (font (size .8 .8)) (justify right)))(wire (pts (xy 81.28 44.449999999999996) (xy 86.36 44.449999999999996)) (stroke (width 0) (type default)))(global_label "HI_OUTP" (shape bidirectional) (at 86.36 44.449999999999996 180) (effects (font (size .8 .8)) (justify right)))(wire (pts (xy 81.28 46.989999999999995) (xy 86.36 46.989999999999995)) (stroke (width 0) (type default)))(global_label "LOGIC_5V" (shape bidirectional) (at 86.36 46.989999999999995 180) (effects (font (size .8 .8)) (justify right)))(wire (pts (xy 81.28 49.53) (xy 86.36 49.53)) (stroke (width 0) (type default)))(global_label "HI_LDO" (shape bidirectional) (at 86.36 49.53 180) (effects (font (size .8 .8)) (justify right)))(wire (pts (xy 81.28 52.07) (xy 86.36 52.07)) (stroke (width 0) (type default)))(global_label "HI_DIAG" (shape bidirectional) (at 86.36 52.07 180) (effects (font (size .8 .8)) (justify right)))(wire (pts (xy 81.28 54.61) (xy 86.36 54.61)) (stroke (width 0) (type default)))(global_label "GND" (shape bidirectional) (at 86.36 54.61 180) (effects (font (size .8 .8)) (justify right)))(wire (pts (xy 81.28 57.15) (xy 86.36 57.15)) (stroke (width 0) (type default)))(global_label "HI_LDO" (shape bidirectional) (at 86.36 57.15 180) (effects (font (size .8 .8)) (justify right)))(wire (pts (xy 137.16000000000003 48.26) (xy 132.08 48.26)) (stroke (width 0) (type default)))(global_label "HI_DCDC" (shape bidirectional) (at 132.08 48.26 0) (effects (font (size .8 .8)) (justify left)))(wire (pts (xy 170.18 48.26) (xy 175.26000000000002 48.26)) (stroke (width 0) (type default)))(global_label "HV_REF" (shape bidirectional) (at 175.26000000000002 48.26 180) (effects (font (size .8 .8)) (justify right)))(wire (pts (xy 233.68 48.26) (xy 228.6 48.26)) (stroke (width 0) (type default)))(global_label "HI_DCDC" (shape bidirectional) (at 228.6 48.26 0) (effects (font (size .8 .8)) (justify left)))(wire (pts (xy 266.7 48.26) (xy 271.78 48.26)) (stroke (width 0) (type default)))(global_label "HV_REF" (shape bidirectional) (at 271.78 48.26 180) (effects (font (size .8 .8)) (justify right)))(wire (pts (xy 328.93 48.26) (xy 323.85 48.26)) (stroke (width 0) (type default)))(global_label "HI_HLDO" (shape bidirectional) (at 323.85 48.26 0) (effects (font (size .8 .8)) (justify left)))(wire (pts (xy 361.95 48.26) (xy 367.03 48.26)) (stroke (width 0) (type default)))(global_label "HV_REF" (shape bidirectional) (at 367.03 48.26 180) (effects (font (size .8 .8)) (justify right)))(wire (pts (xy 41.910000000000004 91.44) (xy 36.830000000000005 91.44)) (stroke (width 0) (type default)))(global_label "HI_HLDO" (shape bidirectional) (at 36.830000000000005 91.44 0) (effects (font (size .8 .8)) (justify left)))(wire (pts (xy 74.93 91.44) (xy 80.01 91.44)) (stroke (width 0) (type default)))(global_label "HV_REF" (shape bidirectional) (at 80.01 91.44 180) (effects (font (size .8 .8)) (justify right)))(wire (pts (xy 137.16000000000003 91.44) (xy 132.08 91.44)) (stroke (width 0) (type default)))(global_label "HI_LDO" (shape bidirectional) (at 132.08 91.44 0) (effects (font (size .8 .8)) (justify left)))(wire (pts (xy 170.18 91.44) (xy 175.26000000000002 91.44)) (stroke (width 0) (type default)))(global_label "GND" (shape bidirectional) (at 175.26000000000002 91.44 180) (effects (font (size .8 .8)) (justify right)))(wire (pts (xy 233.68 91.44) (xy 228.6 91.44)) (stroke (width 0) (type default)))(global_label "LOGIC_5V" (shape bidirectional) (at 228.6 91.44 0) (effects (font (size .8 .8)) (justify left)))(wire (pts (xy 266.7 91.44) (xy 271.78 91.44)) (stroke (width 0) (type default)))(global_label "GND" (shape bidirectional) (at 271.78 91.44 180) (effects (font (size .8 .8)) (justify right)))(wire (pts (xy 328.93 91.44) (xy 323.85 91.44)) (stroke (width 0) (type default)))(global_label "LOGIC_5V" (shape bidirectional) (at 323.85 91.44 0) (effects (font (size .8 .8)) (justify left)))(wire (pts (xy 361.95 91.44) (xy 367.03 91.44)) (stroke (width 0) (type default)))(global_label "GND" (shape bidirectional) (at 367.03 91.44 180) (effects (font (size .8 .8)) (justify right)))(wire (pts (xy 41.910000000000004 134.62) (xy 36.830000000000005 134.62)) (stroke (width 0) (type default)))(global_label "HI_INP" (shape bidirectional) (at 36.830000000000005 134.62 0) (effects (font (size .8 .8)) (justify left)))(wire (pts (xy 74.93 134.62) (xy 80.01 134.62)) (stroke (width 0) (type default)))(global_label "HV_REF" (shape bidirectional) (at 80.01 134.62 180) (effects (font (size .8 .8)) (justify right)))(wire (pts (xy 137.16000000000003 134.62) (xy 132.08 134.62)) (stroke (width 0) (type default)))(global_label "HI_INN" (shape bidirectional) (at 132.08 134.62 0) (effects (font (size .8 .8)) (justify left)))(wire (pts (xy 170.18 134.62) (xy 175.26000000000002 134.62)) (stroke (width 0) (type default)))(global_label "HV_REF" (shape bidirectional) (at 175.26000000000002 134.62 180) (effects (font (size .8 .8)) (justify right)))(wire (pts (xy 233.68 134.62) (xy 228.6 134.62)) (stroke (width 0) (type default)))(global_label "HI_INP" (shape bidirectional) (at 228.6 134.62 0) (effects (font (size .8 .8)) (justify left)))(wire (pts (xy 266.7 134.62) (xy 271.78 134.62)) (stroke (width 0) (type default)))(global_label "HI_INN" (shape bidirectional) (at 271.78 134.62 180) (effects (font (size .8 .8)) (justify right)))(wire (pts (xy 328.93 134.62) (xy 323.85 134.62)) (stroke (width 0) (type default)))(global_label "HI_DIAG" (shape bidirectional) (at 323.85 134.62 0) (effects (font (size .8 .8)) (justify left)))(wire (pts (xy 361.95 134.62) (xy 367.03 134.62)) (stroke (width 0) (type default)))(global_label "3V3" (shape bidirectional) (at 367.03 134.62 180) (effects (font (size .8 .8)) (justify right)))(wire (pts (xy 35.56 167.64) (xy 30.480000000000004 167.64)) (stroke (width 0) (type default)))(global_label "LO_DCDC" (shape bidirectional) (at 30.480000000000004 167.64 0) (effects (font (size .8 .8)) (justify left)))(wire (pts (xy 35.56 170.18) (xy 30.480000000000004 170.18)) (stroke (width 0) (type default)))(global_label "HV_REF" (shape bidirectional) (at 30.480000000000004 170.18 0) (effects (font (size .8 .8)) (justify left)))(wire (pts (xy 35.56 172.72) (xy 30.480000000000004 172.72)) (stroke (width 0) (type default)))(global_label "LO_DCDC" (shape bidirectional) (at 30.480000000000004 172.72 0) (effects (font (size .8 .8)) (justify left)))(wire (pts (xy 35.56 175.26) (xy 30.480000000000004 175.26)) (stroke (width 0) (type default)))(global_label "HV_REF" (shape bidirectional) (at 30.480000000000004 175.26 0) (effects (font (size .8 .8)) (justify left)))(wire (pts (xy 35.56 177.8) (xy 30.480000000000004 177.8)) (stroke (width 0) (type default)))(global_label "LO_HLDO" (shape bidirectional) (at 30.480000000000004 177.8 0) (effects (font (size .8 .8)) (justify left)))(wire (pts (xy 35.56 180.34) (xy 30.480000000000004 180.34)) (stroke (width 0) (type default)))(global_label "LO_INP" (shape bidirectional) (at 30.480000000000004 180.34 0) (effects (font (size .8 .8)) (justify left)))(wire (pts (xy 35.56 182.88) (xy 30.480000000000004 182.88)) (stroke (width 0) (type default)))(global_label "LO_INN" (shape bidirectional) (at 30.480000000000004 182.88 0) (effects (font (size .8 .8)) (justify left)))(wire (pts (xy 35.56 185.42000000000002) (xy 30.480000000000004 185.42000000000002)) (stroke (width 0) (type default)))(global_label "HV_REF" (shape bidirectional) (at 30.480000000000004 185.42000000000002 0) (effects (font (size .8 .8)) (justify left)))(wire (pts (xy 81.28 167.64) (xy 86.36 167.64)) (stroke (width 0) (type default)))(global_label "GND" (shape bidirectional) (at 86.36 167.64 180) (effects (font (size .8 .8)) (justify right)))(wire (pts (xy 81.28 170.18) (xy 86.36 170.18)) (stroke (width 0) (type default)))(global_label "LO_OUTN" (shape bidirectional) (at 86.36 170.18 180) (effects (font (size .8 .8)) (justify right)))(wire (pts (xy 81.28 172.72) (xy 86.36 172.72)) (stroke (width 0) (type default)))(global_label "LO_OUTP" (shape bidirectional) (at 86.36 172.72 180) (effects (font (size .8 .8)) (justify right)))(wire (pts (xy 81.28 175.26) (xy 86.36 175.26)) (stroke (width 0) (type default)))(global_label "LOGIC_5V" (shape bidirectional) (at 86.36 175.26 180) (effects (font (size .8 .8)) (justify right)))(wire (pts (xy 81.28 177.8) (xy 86.36 177.8)) (stroke (width 0) (type default)))(global_label "LO_LDO" (shape bidirectional) (at 86.36 177.8 180) (effects (font (size .8 .8)) (justify right)))(wire (pts (xy 81.28 180.34) (xy 86.36 180.34)) (stroke (width 0) (type default)))(global_label "LO_DIAG" (shape bidirectional) (at 86.36 180.34 180) (effects (font (size .8 .8)) (justify right)))(wire (pts (xy 81.28 182.88) (xy 86.36 182.88)) (stroke (width 0) (type default)))(global_label "GND" (shape bidirectional) (at 86.36 182.88 180) (effects (font (size .8 .8)) (justify right)))(wire (pts (xy 81.28 185.42000000000002) (xy 86.36 185.42000000000002)) (stroke (width 0) (type default)))(global_label "LO_LDO" (shape bidirectional) (at 86.36 185.42000000000002 180) (effects (font (size .8 .8)) (justify right)))(wire (pts (xy 137.16000000000003 176.53) (xy 132.08 176.53)) (stroke (width 0) (type default)))(global_label "LO_DCDC" (shape bidirectional) (at 132.08 176.53 0) (effects (font (size .8 .8)) (justify left)))(wire (pts (xy 170.18 176.53) (xy 175.26000000000002 176.53)) (stroke (width 0) (type default)))(global_label "HV_REF" (shape bidirectional) (at 175.26000000000002 176.53 180) (effects (font (size .8 .8)) (justify right)))(wire (pts (xy 233.68 176.53) (xy 228.6 176.53)) (stroke (width 0) (type default)))(global_label "LO_DCDC" (shape bidirectional) (at 228.6 176.53 0) (effects (font (size .8 .8)) (justify left)))(wire (pts (xy 266.7 176.53) (xy 271.78 176.53)) (stroke (width 0) (type default)))(global_label "HV_REF" (shape bidirectional) (at 271.78 176.53 180) (effects (font (size .8 .8)) (justify right)))(wire (pts (xy 328.93 176.53) (xy 323.85 176.53)) (stroke (width 0) (type default)))(global_label "LO_HLDO" (shape bidirectional) (at 323.85 176.53 0) (effects (font (size .8 .8)) (justify left)))(wire (pts (xy 361.95 176.53) (xy 367.03 176.53)) (stroke (width 0) (type default)))(global_label "HV_REF" (shape bidirectional) (at 367.03 176.53 180) (effects (font (size .8 .8)) (justify right)))(wire (pts (xy 41.910000000000004 219.71) (xy 36.830000000000005 219.71)) (stroke (width 0) (type default)))(global_label "LO_HLDO" (shape bidirectional) (at 36.830000000000005 219.71 0) (effects (font (size .8 .8)) (justify left)))(wire (pts (xy 74.93 219.71) (xy 80.01 219.71)) (stroke (width 0) (type default)))(global_label "HV_REF" (shape bidirectional) (at 80.01 219.71 180) (effects (font (size .8 .8)) (justify right)))(wire (pts (xy 137.16000000000003 219.71) (xy 132.08 219.71)) (stroke (width 0) (type default)))(global_label "LO_LDO" (shape bidirectional) (at 132.08 219.71 0) (effects (font (size .8 .8)) (justify left)))(wire (pts (xy 170.18 219.71) (xy 175.26000000000002 219.71)) (stroke (width 0) (type default)))(global_label "GND" (shape bidirectional) (at 175.26000000000002 219.71 180) (effects (font (size .8 .8)) (justify right)))(wire (pts (xy 233.68 219.71) (xy 228.6 219.71)) (stroke (width 0) (type default)))(global_label "LOGIC_5V" (shape bidirectional) (at 228.6 219.71 0) (effects (font (size .8 .8)) (justify left)))(wire (pts (xy 266.7 219.71) (xy 271.78 219.71)) (stroke (width 0) (type default)))(global_label "GND" (shape bidirectional) (at 271.78 219.71 180) (effects (font (size .8 .8)) (justify right)))(wire (pts (xy 328.93 219.71) (xy 323.85 219.71)) (stroke (width 0) (type default)))(global_label "LOGIC_5V" (shape bidirectional) (at 323.85 219.71 0) (effects (font (size .8 .8)) (justify left)))(wire (pts (xy 361.95 219.71) (xy 367.03 219.71)) (stroke (width 0) (type default)))(global_label "GND" (shape bidirectional) (at 367.03 219.71 180) (effects (font (size .8 .8)) (justify right)))(wire (pts (xy 41.910000000000004 262.89) (xy 36.830000000000005 262.89)) (stroke (width 0) (type default)))(global_label "LO_INP" (shape bidirectional) (at 36.830000000000005 262.89 0) (effects (font (size .8 .8)) (justify left)))(wire (pts (xy 74.93 262.89) (xy 80.01 262.89)) (stroke (width 0) (type default)))(global_label "HV_REF" (shape bidirectional) (at 80.01 262.89 180) (effects (font (size .8 .8)) (justify right)))(wire (pts (xy 137.16000000000003 262.89) (xy 132.08 262.89)) (stroke (width 0) (type default)))(global_label "LO_INN" (shape bidirectional) (at 132.08 262.89 0) (effects (font (size .8 .8)) (justify left)))(wire (pts (xy 170.18 262.89) (xy 175.26000000000002 262.89)) (stroke (width 0) (type default)))(global_label "HV_REF" (shape bidirectional) (at 175.26000000000002 262.89 180) (effects (font (size .8 .8)) (justify right)))(wire (pts (xy 233.68 262.89) (xy 228.6 262.89)) (stroke (width 0) (type default)))(global_label "LO_INP" (shape bidirectional) (at 228.6 262.89 0) (effects (font (size .8 .8)) (justify left)))(wire (pts (xy 266.7 262.89) (xy 271.78 262.89)) (stroke (width 0) (type default)))(global_label "LO_INN" (shape bidirectional) (at 271.78 262.89 180) (effects (font (size .8 .8)) (justify right)))(wire (pts (xy 328.93 262.89) (xy 323.85 262.89)) (stroke (width 0) (type default)))(global_label "LO_DIAG" (shape bidirectional) (at 323.85 262.89 0) (effects (font (size .8 .8)) (justify left)))(wire (pts (xy 361.95 262.89) (xy 367.03 262.89)) (stroke (width 0) (type default)))(global_label "3V3" (shape bidirectional) (at 367.03 262.89 180) (effects (font (size .8 .8)) (justify right))))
